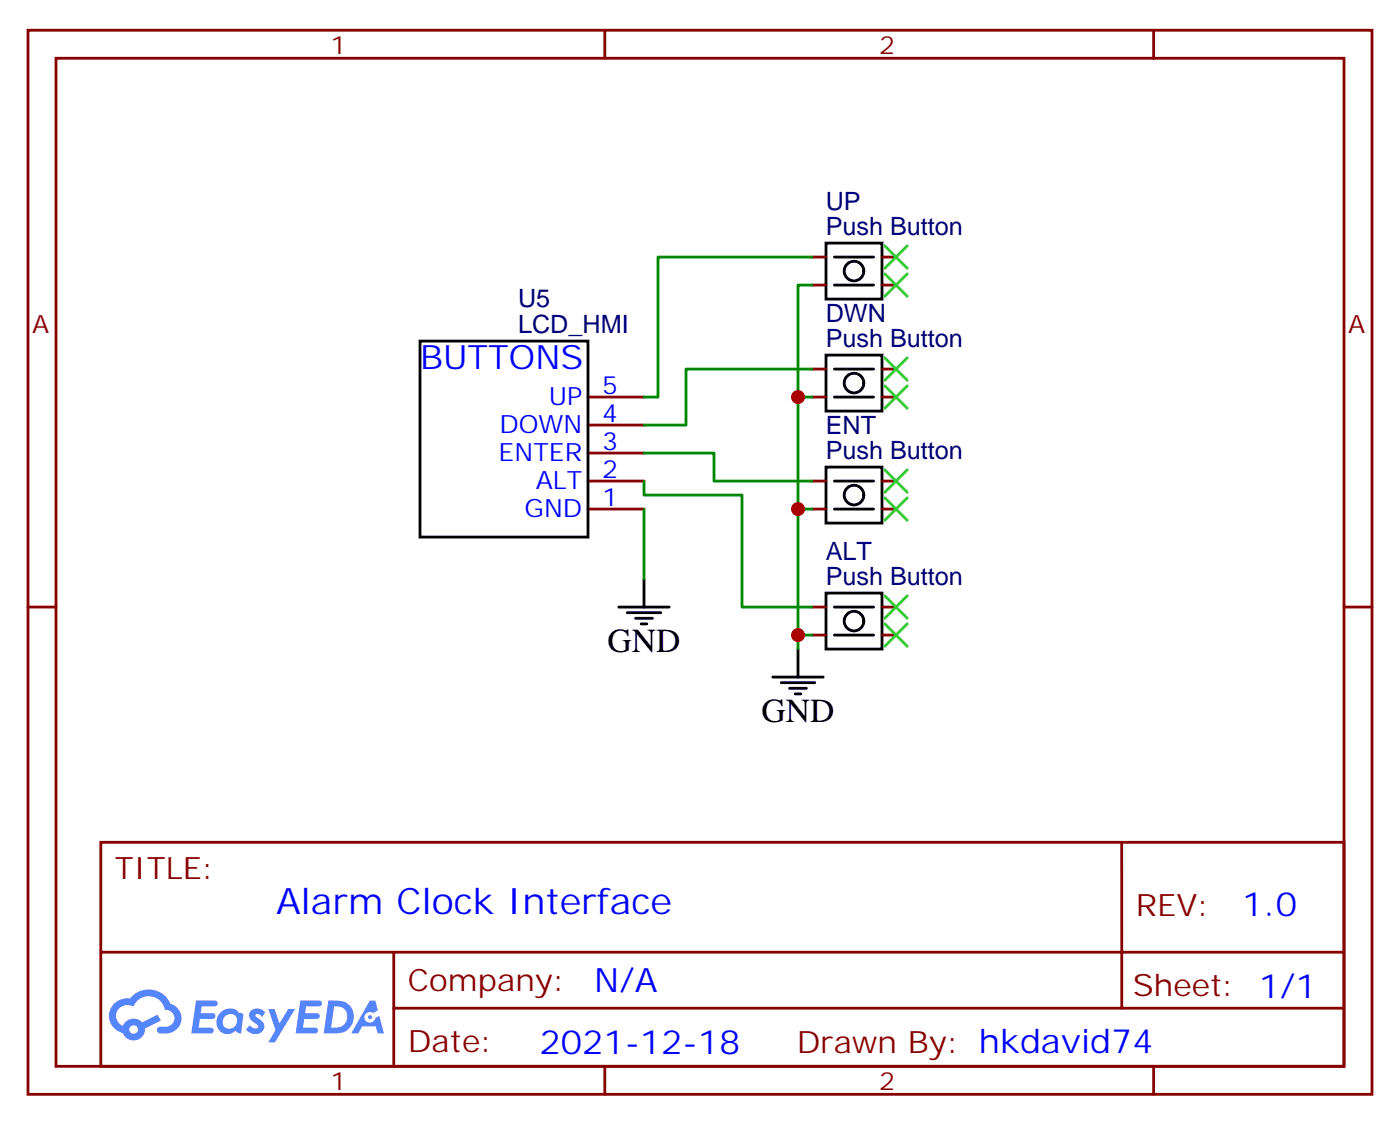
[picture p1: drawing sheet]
<svg xmlns="http://www.w3.org/2000/svg" width="176mm" height="142mm" viewBox="0 0 176 142" stroke-linecap="round" stroke-linejoin="round" font-family="sans-serif">
<g fill="none" stroke="#870000" stroke-width=".35">
<path d="M3.5 3.8h169.4v134.1h-169.4zM7.1 7.3h162.2v127h-162.2zM76.2 3.8v3.5M145.3 3.8v3.5M3.5 76.5h3.6M169.3 76.5h3.6M12.7 106.1h156.6v28.2h-156.6zM12.7 120h156.5M49.6 120v14.1M141.3 106.1v20.9M49.6 127h119.6M76.2 134.3v3.6"/>
<path d="M145.3 134.3v3.6"/>
</g>
<g fill="#5487ff">
<path d="M31.7 127.3a1.22 1.22 0 0 1 1.7 .3l-.4 .5-.4-.3h-.4v.2a2.96 2.96 0 0 1 1.1 1.2 1.14 1.14 0 0 1-.7 1 1.14 1.14 0 0 1-1.2-.2l-.4-.3 .5-.5a.66 .66 0 0 0 1 .2v-.2a2.71 2.71 0 0 1-1.1-1.1 .78 .78 0 0 1 .3-.8z"/>
<path d="M24.7 126h1.5a1.22 1.22 0 0 1 1.2 .2 .37 .37 0 0 1-.4 .6h-1.6l-.1 .8h1.5a.37 .37 0 0 1 .3 .4 .37 .37 0 0 1-.3 .4h-1.6l-.2 1.1h.8a1.15 1.15 0 0 1 1.1 .2 .36 .36 0 0 1-.3 .5h-2.5z"/>
<path d="M37.8 126h1.6a1.23 1.23 0 0 1 1.1 .2 .37 .37 0 0 1-.3 .6h-1.6l-.2 .8h1.6a.37 .37 0 0 1 .3 .4 .37 .37 0 0 1-.4 .4h-1.6l-.1 1.1h.7a1.15 1.15 0 0 1 1.1 .2 .36 .36 0 0 1-.3 .5h-2.5z"/>
<path d="M46.6 126.1h.7l.3 1.2-.6 .3a.69 .69 0 0 0-1 .3 .69 .69 0 0 0 .4 1 .69 .69 0 0 0 .9-.7l.5-.2 .6 2.2h-.8l-.3-.9h-1.7l-.5 .9h-.8z"/>
<path d="M33.8 127.1h.8l.6 1.8 1.1-1.8h.9l-2.6 4.2h-.8l.9-1.5z"/>
<path d="M41.4 126l-.6 4.2a5.9 5.9 0 0 0 2.7-.2 2.09 2.09 0 0 0 1-2.6 2.09 2.09 0 0 0-2.4-1.4zM42.1 126.8a1.36 1.36 0 0 1 1.7 1.2 1.36 1.36 0 0 1-1.4 1.5h-.7z"/>
<path d="M27.7 127.7a1.5 1.5 0 0 0-.3 1.8 1.5 1.5 0 0 0 1.8 .7l.4-.3 .4 .2 .4 .1 .3-2.3-.2-.2-.1-.1a.53 .53 0 0 1-.6-.3 1.63 1.63 0 0 0-2.1 .4zM28.3 128a.89 .89 0 0 1 1.4 0 .89 .89 0 0 1-.2 1.4 .89 .89 0 0 1-1.3-.1 .89 .89 0 0 1 .1-1.3z"/>
<path d="M14.4 126.4a2.18 2.18 0 0 0 1.1 3.7 1.44 1.44 0 0 0 1.6 1 1.44 1.44 0 0 0 1.2-1.5l2-1-.5-.8-1.9 1a1.47 1.47 0 0 0-2.4 .4 1.39 1.39 0 0 1-.7-1.9 1.39 1.39 0 0 1 2-.5 2.08 2.08 0 0 1 2.2-1.3 2.08 2.08 0 0 1 1.8 1.7 1.07 1.07 0 0 1 1.2 1 1.07 1.07 0 0 1-1 1.2h-.7a.43 .43 0 0 0-.5 .3 .43 .43 0 0 0 .4 .5 2.17 2.17 0 0 0 2.7-1.9 1.93 1.93 0 0 0-1.4-1.9 2.98 2.98 0 0 0-5.1-.6h-.3a2.38 2.38 0 0 0-1.7 .6zM16.3 129.7a.55 .55 0 0 1 1.1 0 .55 .55 0 0 1-1.1 0z"/>
<circle cx="46.6" cy="128.1" r=".26"/>
</g>
<g fill="none" stroke="#870000" stroke-width=".35">
<path d="M102.3 35.9h1.8M102.3 32.4h1.8M111.1 35.9h1.8M111.1 32.4h1.8M74.1 57.1h7M74.1 53.6h7M74.1 50h7M102.3 50h1.8M102.3 46.5h1.8M111.1 50h1.8M111.1 46.5h1.8M74.1 64.1h7"/>
<path d="M74.1 60.6h7M102.3 64.1h1.8M102.3 60.6h1.8M102.3 76.5h1.8M111.1 64.1h1.8M111.1 60.6h1.8M111.1 76.5h1.8M102.3 80h1.8M111.1 80h1.8"/>
</g>
<g fill="none" stroke="#000" stroke-width=".35">
<path d="M104.1 30.6h7v7.1h-7zM105.1 35.9h5M105.1 32.4h5M52.9 43h21.2v24.7h-21.2zM104.1 44.7h7v7.1h-7zM104.1 58.8h7v7.1h-7zM105.1 50h5M105.1 46.5h5M78 76.5h6.3M79 77.2h4.3M80.1 77.9h2.1M80.8 78.6h.7"/>
<path d="M81.1 73v3.5M104.1 74.7h7v7.1h-7zM105.1 76.5h5M105.1 64.1h5M105.1 60.6h5M97.4 85.3h6.3M98.4 86h4.3M99.5 86.7h2.1M100.2 87.4h.7M100.5 81.8v3.5M105.1 80h5"/>
<circle cx="107.6" cy="34.1" r="1.23"/>
<circle cx="107.6" cy="48.3" r="1.23"/>
<circle cx="107.6" cy="62.4" r="1.23"/>
<circle cx="107.6" cy="78.2" r="1.23"/>
</g>
<path d="M102.3 32.4h-19.4v17.6h-1.8M102.3 35.9h-1.8v14.1M81.1 57.1h8.9v3.5h12.3M102.3 46.5h-15.9v7.1h-5.3M102.3 50h-1.8v14.1M81.1 60.6v1.8h12.4v14.1h8.8M81.1 64.1v8.9M102.3 64.1h-1.8v15.9M102.3 80h-1.8v1.8" fill="none" stroke="#008700" stroke-width=".35"/>
<g fill="none" stroke="#3c3" stroke-width=".35">
<path d="M111.5 31l2.8 2.8M111.5 34.5l2.8 2.8M114.3 31l-2.8 2.8M114.3 34.5l-2.8 2.8M111.5 59.2l2.8 2.8M111.5 45.1l2.8 2.8M111.5 48.6l2.8 2.8M114.3 59.2l-2.8 2.8M114.3 45.1l-2.8 2.8M114.3 48.6l-2.8 2.8M111.5 75.1l2.8 2.8M111.5 62.7l2.8 2.8"/>
<path d="M111.5 78.6l2.8 2.8M114.3 75.1l-2.8 2.8M114.3 62.7l-2.8 2.8M114.3 78.6l-2.8 2.8"/>
</g>
<g fill="#c00">
<circle cx="100.5" cy="80" r=".88"/>
<circle cx="100.5" cy="64.1" r=".88"/>
<circle cx="100.5" cy="50" r=".88"/>
</g>
<text font-size="4.6" fill="#00f" x="34.8" y="115.1">Alarm Clock Interface</text>
<g font-size="4.2" fill="#00f">
<text x="52.9" y="46.5">BUTTONS</text>
<text x="156.5" y="115.4">1.0</text>
<text x="74.9" y="124.9">N/A</text>
<text x="68" y="132.7">2021-12-18</text>
</g>
<g font-size="4.2">
<text x="76.6" y="82.1">GND</text>
<text x="96" y="90.9">GND</text>
</g>
<g font-size="3.9" fill="#800">
<text x="14.5" y="110.7">TITLE:</text>
<text x="143.1" y="115.4">REV:</text>
<text x="51.4" y="124.9">Company:</text>
<text x="142.7" y="125.5">Sheet: 1/1</text>
<text x="51.4" y="132.6">Date:</text>
<text x="100.4" y="132.7">Drawn By: hkdavid74</text>
</g>
<g font-size="3.2" fill="#800">
<text x="41.6" y="6.8">1</text>
<text x="110.8" y="6.8">2</text>
<text x="4.1" y="41.9">A</text>
<text x="169.9" y="41.9">A</text>
<text x="41.6" y="137.3">1</text>
<text x="110.8" y="137.3">2</text>
</g>
<g font-size="3.2" fill="#000080">
<text x="104" y="29.6">Push Button</text>
<text x="104" y="26.4">UP</text>
<text x="65.3" y="41.9">LCD_HMI</text>
<text x="65.3" y="38.7">U5</text>
<text x="104" y="40.6">DWN</text>
<text x="104" y="43.7">Push Button</text>
<text x="104" y="57.8">Push Button</text>
<text x="104" y="54.7">ENT</text>
<text x="104" y="70.5">ALT</text>
<text x="104" y="73.7">Push Button</text>
</g>
<g font-size="3.2" fill="#00f">
<text x="69.1" y="51.1">UP</text>
<text x="75.8" y="53.2">4</text>
<text x="75.8" y="49.7">5</text>
<text x="62.8" y="58.1">ENTER</text>
<text x="62.9" y="54.6">DOWN</text>
<text x="75.8" y="56.7">3</text>
<text x="66.1" y="65.2">GND</text>
<text x="67.5" y="61.7">ALT</text>
<text x="75.8" y="63.8">1</text>
<text x="75.8" y="60.3">2</text>
</g>
</svg>
